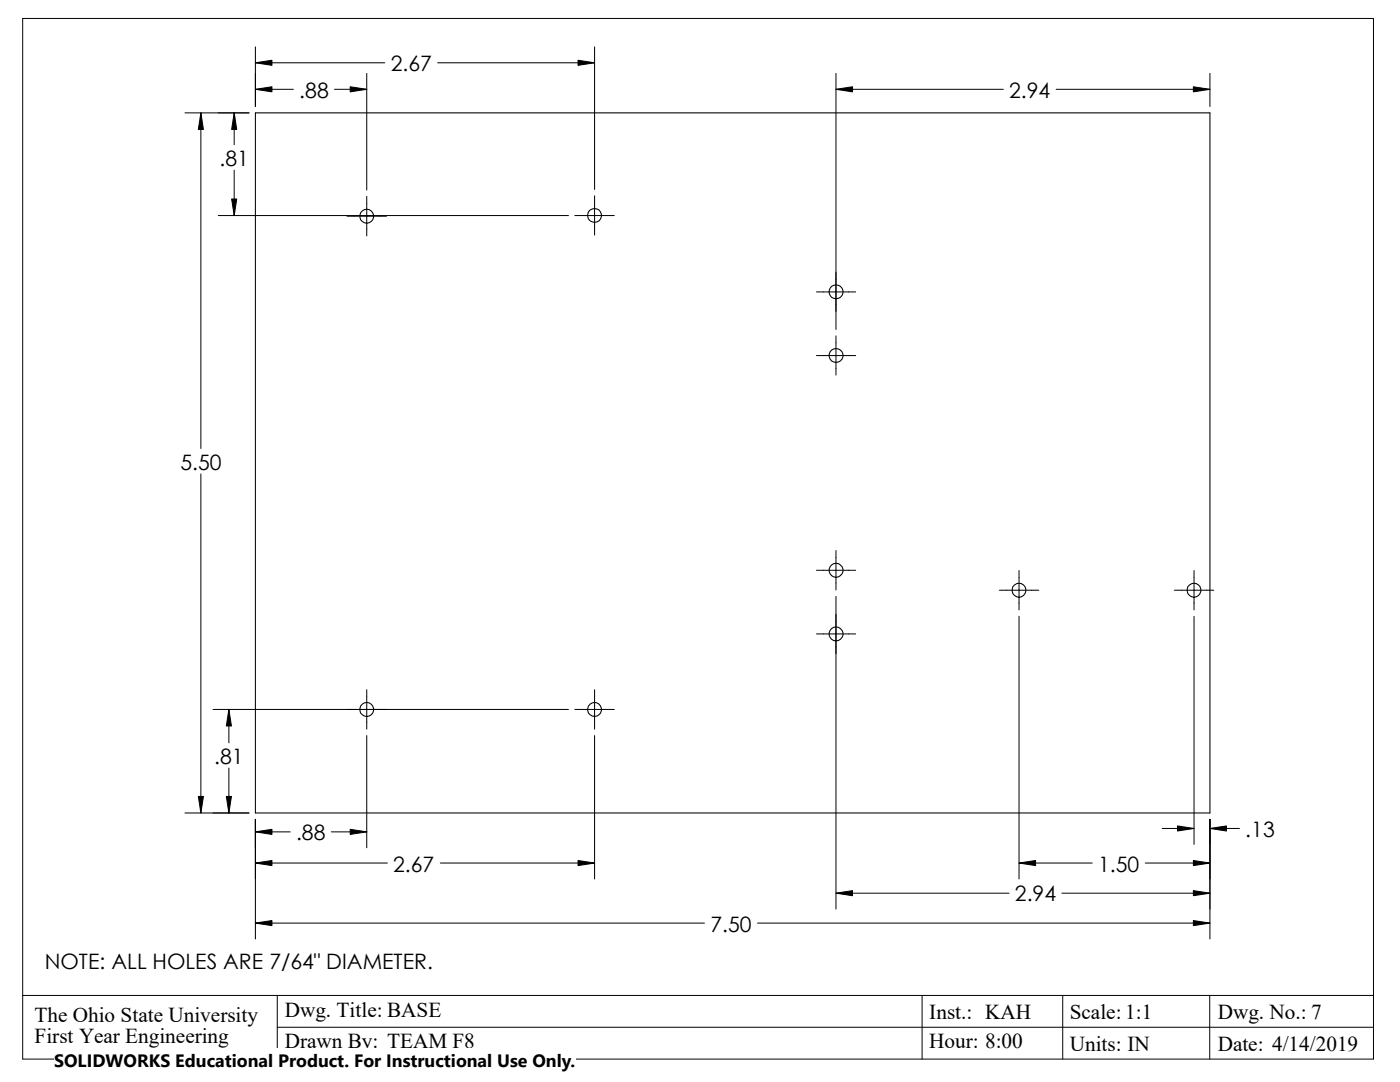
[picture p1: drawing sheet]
<svg xmlns="http://www.w3.org/2000/svg" width="279mm" height="216mm" viewBox="0 0 279 216" stroke-linecap="round" stroke-linejoin="round" font-family="sans-serif">
<g fill="none" stroke="#000" stroke-width=".2">
<path d="M4.5 3.7h269.6v207.6h-269.6zM51 9.4v11.9M51 17.8h7.5M51 12.5h25.8M66.8 17.8h6.4M73.2 14.6v23.3M87.3 12.5h31.4M118.7 9.4v28.4M166.8 14.6v51.1M166.8 17.8h33.4M210.8 17.8h30.7M241.5 14.6v6.7"/>
<path d="M36.9 22.5h12.8M40.1 22.5v67M46.7 22.5v6.4M46.7 34v9M73.2 39.2v7.9M118.7 39.1v7.8M43.6 43h69.9M69.3 43.1h7.8M114.7 43h7.9M162.9 58.3h7.9M162.9 71h7.9M166.8 67v7.8"/>
<path d="M40.1 94.6v67.6M162.9 113.8h7.9M166.8 109.9v7.8M166.8 119v62.4M199.4 117.8h7.9M203.4 113.8v7.9M234.4 117.8h7.8M238.3 113.8v7.9M73.2 137.6v7.9M118.7 137.6v7.9M162.9 126.5h7.9M203.4 123v52.4"/>
<path d="M238.3 123v45.5M42.5 141.6h71M45.7 141.6v6.6M45.7 153.2v9M73.2 146.8v22.4M114.7 141.6h7.9M118.7 146.8v28.6M36.9 162.2h12.8M51 166h6.9M51 163.5v23.9M51 172.2h26.3M66.1 166h7.1"/>
<path d="M87.9 172.2h30.8M166.8 178.2h34.6M203.4 172.2h14.6M211.9 178.2h29.6M228.6 172.2h12.9M231.9 165.3h6.4M241.5 163.5v23.9M241.5 165.3h5.9M4.5 198.6h269.6M51 184.2h89.6M55.3 198.6v12.7M151.2 184.2h90.3"/>
<path d="M184 198.6v12.7M212.1 198.6v12.7M241.4 198.6v12.7M55.3 205h218.8"/>
</g>
<g fill="none" stroke="#000" stroke-width=".21">
<path d="M51 22.5h190.5v139.7h-190.5z"/>
<circle cx="73.2" cy="43.1" r="1.39"/>
<circle cx="118.6" cy="43" r="1.39"/>
<circle cx="166.9" cy="58.2" r="1.39"/>
<circle cx="166.9" cy="70.9" r="1.39"/>
<circle cx="166.9" cy="113.8" r="1.39"/>
<circle cx="203.3" cy="117.8" r="1.4"/>
<circle cx="238.3" cy="117.8" r="1.4"/>
<circle cx="166.9" cy="126.5" r="1.39"/>
<circle cx="73.2" cy="141.6" r="1.39"/>
<circle cx="118.6" cy="141.6" r="1.39"/>
</g>
<g fill="#000" stroke="#000" stroke-width=".2">
<path d="M51 17.8l3.3-.5v1zM51 12.5l3.3-.5v1zM69.9 17.3l3.3 .5-3.3 .5zM115.4 12l3.3 .5-3.3 .5zM166.8 17.8l3.3-.5v1zM238.2 17.3l3.3 .5-3.3 .5zM40.1 22.5l.5 3.3h-1zM46.7 22.5l.5 3.3h-1zM46.2 39.7h1l-.5 3.3zM45.7 141.6l.5 3.3h-1zM39.6 158.9h1l-.5 3.3zM45.2 158.9h1l-.5 3.3z"/>
<path d="M51 166l3.3-.5v1zM51 172.2l3.3-.5v1zM69.9 165.5l3.3 .5-3.3 .5zM115.4 171.7l3.3 .5-3.3 .5zM166.8 178.2l3.3-.5v1zM203.4 172.2l3.3-.5v1zM235 164.8l3.3 .5-3.3 .5zM238.2 171.7l3.3 .5-3.3 .5zM238.2 177.7l3.3 .5-3.3 .5zM241.5 165.3l3.3-.5v1zM51 184.2l3.3-.5v1zM238.2 183.7l3.3 .5-3.3 .5z"/>
</g>
<path d="M10.8 209.2h104.1v6.7h-104.1z" fill="#fff"/>
<g font-size="4.2">
<text x="78" y="14.2">2.67</text>
<text x="59.7" y="19.5">.88</text>
<text x="201.4" y="19.5">2.94</text>
<text x="43.8" y="33.1">.81</text>
<text x="36" y="93.7">5.50</text>
<text x="42.7" y="152.4">.81</text>
<text x="59.1" y="167.7">.88</text>
<text x="248.5" y="167">.13</text>
<text x="78.5" y="173.9">2.67</text>
<text x="219.1" y="173.9">1.50</text>
<text x="202.6" y="179.9">2.94</text>
<text x="141.8" y="185.9">7.50</text>
<text x="8.9" y="193.3">NOTE: ALL HOLES ARE 7/64&quot; DIAMETER.</text>
<text x="6.9" y="203.9">The Ohio State University</text>
<text x="56.9" y="202.9">Dwg. Title: BASE</text>
<text x="185.5" y="203.2">Inst.: KAH</text>
<text x="213.5" y="203.2">Scale: 1:1</text>
<text x="243.1" y="203.2">Dwg. No.: 7</text>
<text x="6.9" y="208.1">First Year Engineering</text>
<text x="56.9" y="209.2">Drawn By: TEAM F8</text>
<text x="185.5" y="209.2">Hour: 8:00</text>
<text x="213.5" y="209.6">Units: IN</text>
<text x="243" y="209.6">Date: 4/14/2019</text>
</g>
<text font-size="3.6" x="10.8" y="213">SOLIDWORKS Educational Product. For Instructional Use Only.</text>
</svg>
